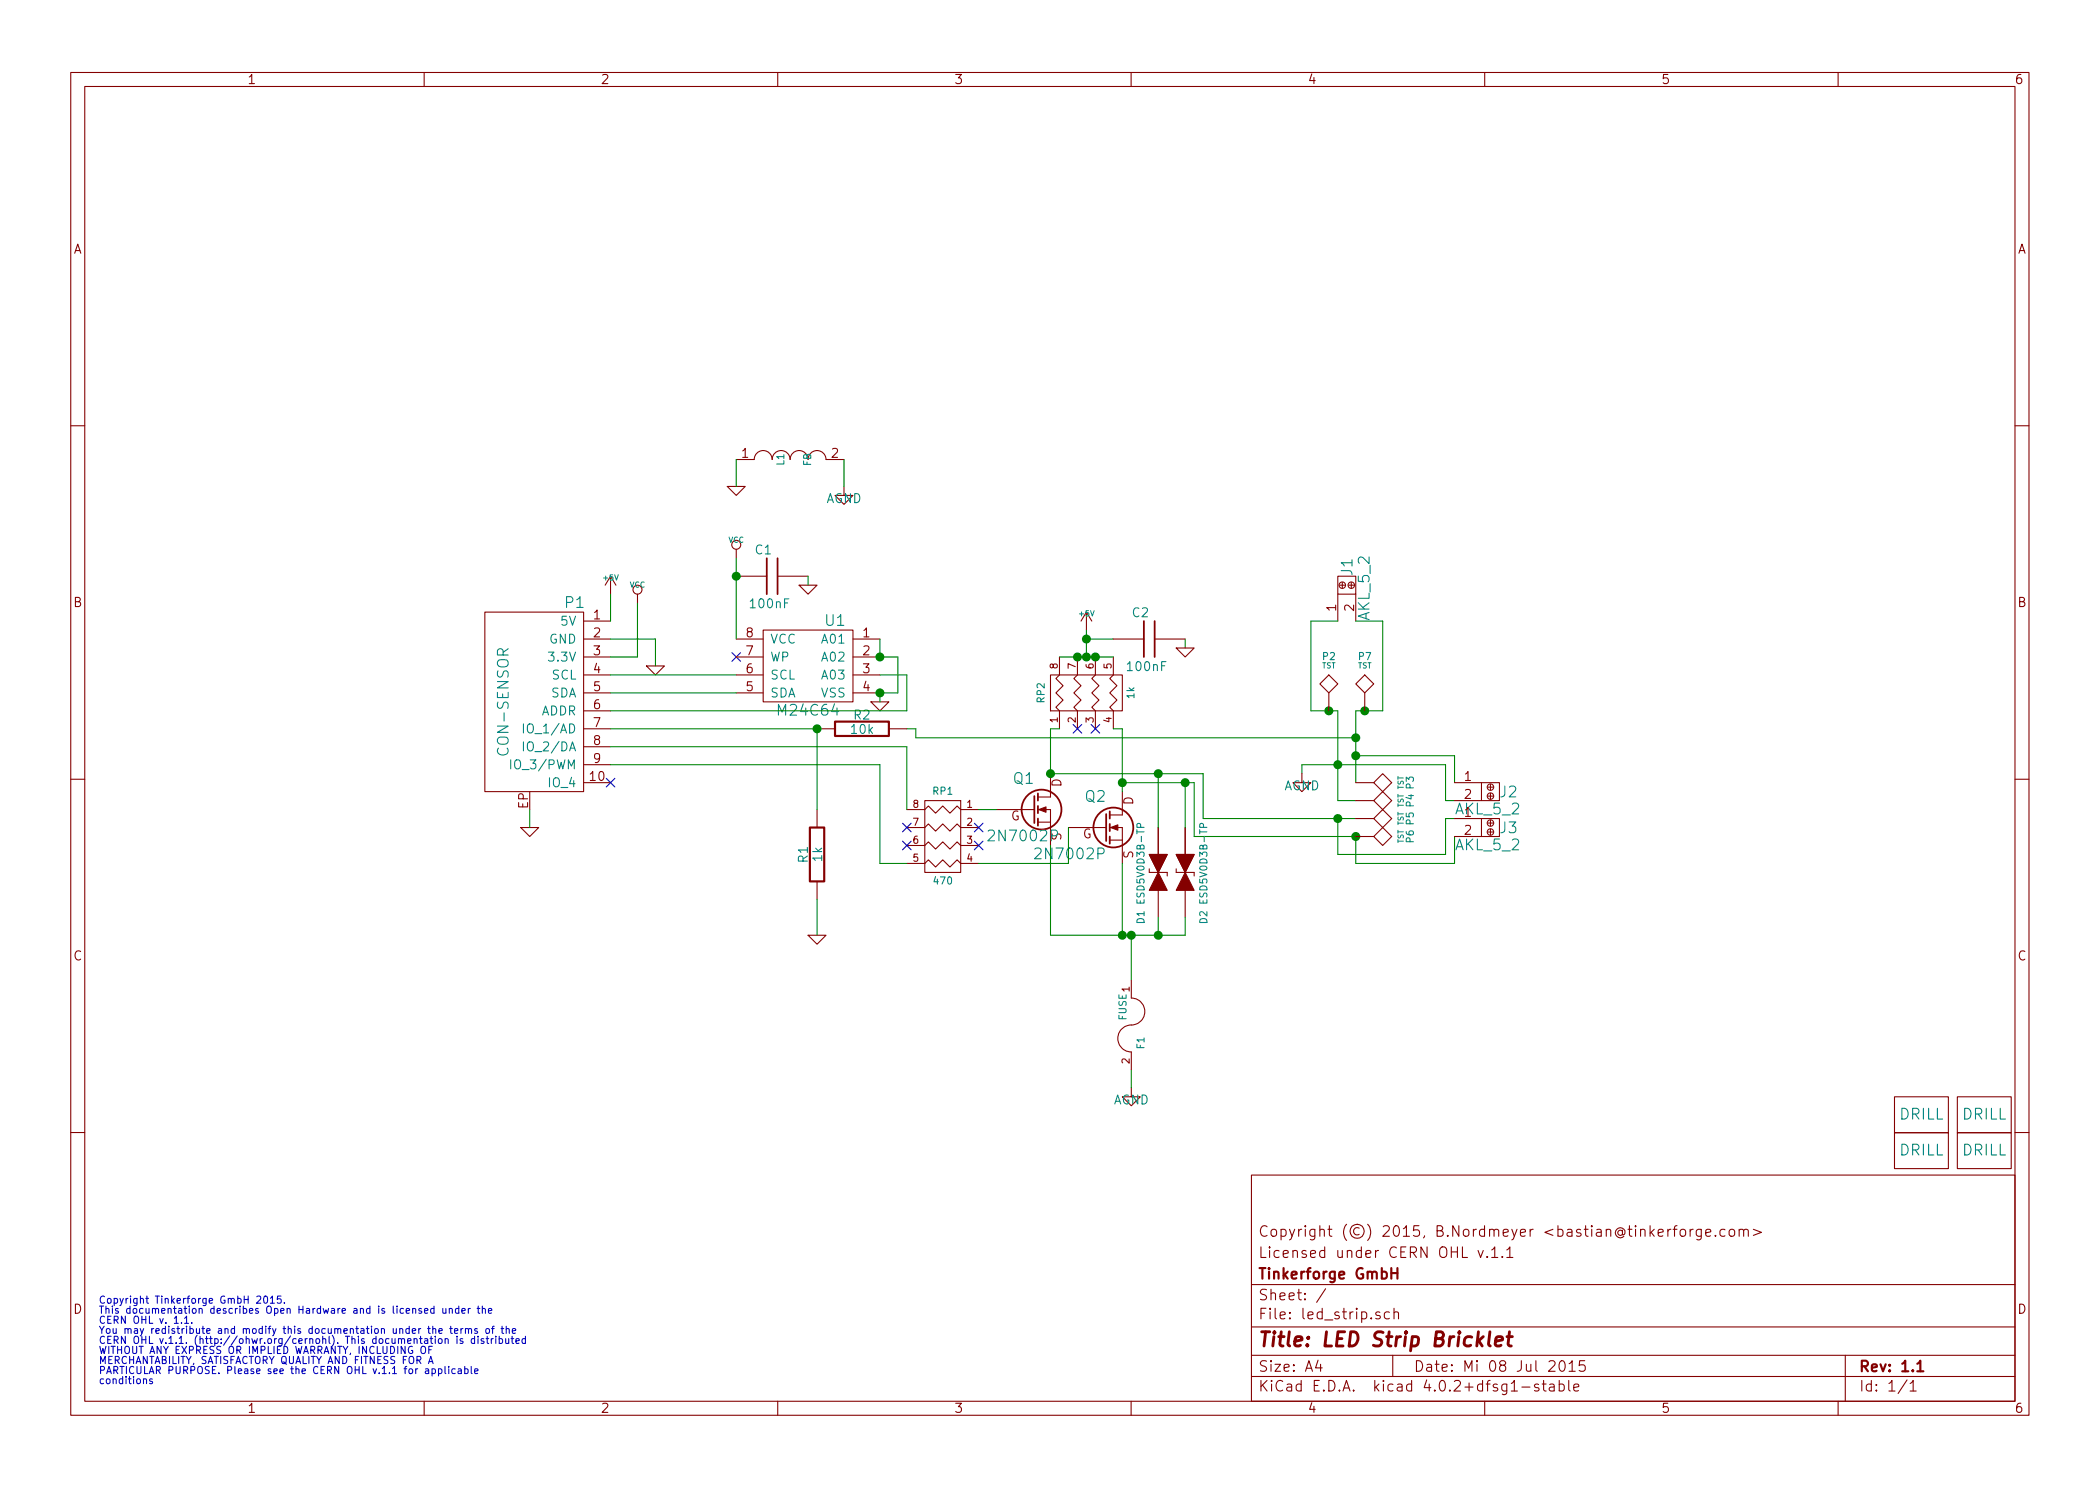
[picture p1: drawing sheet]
EESchema Schematic File Version 2
LIBS:tinkerforge
LIBS:power
LIBS:device
LIBS:transistors
LIBS:conn
LIBS:linear
LIBS:regul
LIBS:74xx
LIBS:cmos4000
LIBS:adc-dac
LIBS:memory
LIBS:xilinx
LIBS:microcontrollers
LIBS:dsp
LIBS:microchip
LIBS:analog_switches
LIBS:motorola
LIBS:texas
LIBS:intel
LIBS:audio
LIBS:interface
LIBS:digital-audio
LIBS:philips
LIBS:display
LIBS:cypress
LIBS:siliconi
LIBS:opto
LIBS:atmel
LIBS:contrib
LIBS:valves
EELAYER 25 0
EELAYER END
$Descr A4 11693 8268
encoding utf-8
Sheet 1 1
Title "LED Strip Bricklet"
Date "Mi 08 Jul 2015"
Rev "1.1"
Comp "Tinkerforge GmbH"
Comment1 "Licensed under CERN OHL v.1.1"
Comment2 "Copyright (©) 2015, B.Nordmeyer <bastian@tinkerforge.com>"
Comment3 ""
Comment4 ""
$EndDescr
NoConn ~ 4100 3650
$Comp
L GND #PWR01
U 1 1
P 4500 3250
F 0 "#PWR01" H 4500 3250 30  0001 C CNN
F 1 "GND" H 4500 3180 30  0001 C CNN
F 2 "" H 4500 3250 60  0001 C CNN
F 3 "" H 4500 3250 60  0001 C CNN
	1    4500 3250
	1    0    0    -1  
$EndComp
$Comp
L VCC #PWR02
U 1 1
P 4100 3100
F 0 "#PWR02" H 4100 3200 30  0001 C CNN
F 1 "VCC" H 4100 3200 30  0000 C CNN
F 2 "" H 4100 3100 60  0001 C CNN
F 3 "" H 4100 3100 60  0001 C CNN
	1    4100 3100
	1    0    0    -1  
$EndComp
$Comp
L GND #PWR03
U 1 1
P 4900 3900
F 0 "#PWR03" H 4900 3900 30  0001 C CNN
F 1 "GND" H 4900 3830 30  0001 C CNN
F 2 "" H 4900 3900 60  0001 C CNN
F 3 "" H 4900 3900 60  0001 C CNN
	1    4900 3900
	1    0    0    -1  
$EndComp
Text Notes 550  7700 0    40   ~ 0
Copyright Tinkerforge GmbH 2015.\nThis documentation describes Open Hardware and is licensed under the\nCERN OHL v. 1.1.\nYou may redistribute and modify this documentation under the terms of the\nCERN OHL v.1.1. (http://ohwr.org/cernohl). This documentation is distributed\nWITHOUT ANY EXPRESS OR IMPLIED WARRANTY, INCLUDING OF\nMERCHANTABILITY, SATISFACTORY QUALITY AND FITNESS FOR A\nPARTICULAR PURPOSE. Please see the CERN OHL v.1.1 for applicable\nconditions\n
$Comp
L DRILL U2
U 1 1
P 10700 6200
F 0 "U2" H 10750 6250 60  0001 C CNN
F 1 "DRILL" H 10700 6200 60  0000 C CNN
F 2 "kicad-libraries:DRILL_NP" H 10700 6200 60  0001 C CNN
F 3 "" H 10700 6200 60  0001 C CNN
	1    10700 6200
	1    0    0    -1  
$EndComp
$Comp
L DRILL U3
U 1 1
P 10700 6400
F 0 "U3" H 10750 6450 60  0001 C CNN
F 1 "DRILL" H 10700 6400 60  0000 C CNN
F 2 "kicad-libraries:DRILL_NP" H 10700 6400 60  0001 C CNN
F 3 "" H 10700 6400 60  0001 C CNN
	1    10700 6400
	1    0    0    -1  
$EndComp
$Comp
L DRILL U5
U 1 1
P 11050 6400
F 0 "U5" H 11100 6450 60  0001 C CNN
F 1 "DRILL" H 11050 6400 60  0000 C CNN
F 2 "kicad-libraries:DRILL_NP" H 11050 6400 60  0001 C CNN
F 3 "" H 11050 6400 60  0001 C CNN
	1    11050 6400
	1    0    0    -1  
$EndComp
$Comp
L DRILL U4
U 1 1
P 11050 6200
F 0 "U4" H 11100 6250 60  0001 C CNN
F 1 "DRILL" H 11050 6200 60  0000 C CNN
F 2 "kicad-libraries:DRILL_NP" H 11050 6200 60  0001 C CNN
F 3 "" H 11050 6200 60  0001 C CNN
	1    11050 6200
	1    0    0    -1  
$EndComp
$Comp
L C C1
U 1 1
P 4300 3200
F 0 "C1" V 4450 3200 50  0000 L CNN
F 1 "100nF" V 4150 3100 50  0000 L CNN
F 2 "kicad-libraries:0603" H 4300 3200 60  0001 C CNN
F 3 "" H 4300 3200 60  0001 C CNN
	1    4300 3200
	0    -1   -1   0   
$EndComp
$Comp
L CAT24C U1
U 1 1
P 4500 3950
F 0 "U1" H 4350 4450 60  0000 C CNN
F 1 "M24C64" H 4500 3950 60  0000 C CNN
F 2 "kicad-libraries:SOIC8" H 4500 3950 60  0001 C CNN
F 3 "" H 4500 3950 60  0001 C CNN
	1    4500 3950
	-1   0    0    -1  
$EndComp
$Comp
L VCC #PWR04
U 1 1
P 3550 3350
F 0 "#PWR04" H 3550 3450 30  0001 C CNN
F 1 "VCC" H 3550 3450 30  0000 C CNN
F 2 "" H 3550 3350 60  0001 C CNN
F 3 "" H 3550 3350 60  0001 C CNN
	1    3550 3350
	1    0    0    -1  
$EndComp
$Comp
L GND #PWR05
U 1 1
P 3650 3700
F 0 "#PWR05" H 3650 3700 30  0001 C CNN
F 1 "GND" H 3650 3630 30  0001 C CNN
F 2 "" H 3650 3700 60  0001 C CNN
F 3 "" H 3650 3700 60  0001 C CNN
	1    3650 3700
	1    0    0    -1  
$EndComp
$Comp
L GND #PWR06
U 1 1
P 2950 4600
F 0 "#PWR06" H 2950 4600 30  0001 C CNN
F 1 "GND" H 2950 4530 30  0001 C CNN
F 2 "" H 2950 4600 60  0001 C CNN
F 3 "" H 2950 4600 60  0001 C CNN
	1    2950 4600
	1    0    0    -1  
$EndComp
$Comp
L CON-SENSOR P1
U 1 1
P 2950 3900
F 0 "P1" H 2700 4450 60  0000 C CNN
F 1 "CON-SENSOR" V 3100 3900 60  0000 C CNN
F 2 "kicad-libraries:CON-SENSOR" H 2950 3900 60  0001 C CNN
F 3 "" H 2950 3900 60  0001 C CNN
	1    2950 3900
	-1   0    0    -1  
$EndComp
$Comp
L R_PACK4 RP1
U 1 1
P 5250 4850
F 0 "RP1" H 5250 5300 40  0000 C CNN
F 1 "470" H 5250 4800 40  0000 C CNN
F 2 "kicad-libraries:4X0603" H 5250 4850 60  0001 C CNN
F 3 "" H 5250 4850 60  0000 C CNN
	1    5250 4850
	-1   0    0    -1  
$EndComp
$Comp
L R R2
U 1 1
P 4800 4050
F 0 "R2" V 4880 4050 50  0000 C CNN
F 1 "10k" V 4800 4050 50  0000 C CNN
F 2 "kicad-libraries:0603" H 4800 4050 60  0001 C CNN
F 3 "" H 4800 4050 60  0000 C CNN
	1    4800 4050
	0    -1   -1   0   
$EndComp
$Comp
L R R1
U 1 1
P 4550 4750
F 0 "R1" V 4630 4750 50  0000 C CNN
F 1 "1k" V 4550 4750 50  0000 C CNN
F 2 "kicad-libraries:0603" H 4550 4750 60  0001 C CNN
F 3 "" H 4550 4750 60  0000 C CNN
	1    4550 4750
	-1   0    0    1   
$EndComp
Wire Wire Line
	4500 3200 4500 3250
Wire Wire Line
	5000 3850 4900 3850
Wire Wire Line
	5000 3850 5000 3650
Wire Wire Line
	5000 3650 4900 3650
Wire Wire Line
	4100 3850 3400 3850
Wire Wire Line
	3550 3350 3550 3650
Wire Wire Line
	3550 3650 3400 3650
Wire Wire Line
	2950 4600 2950 4500
Wire Wire Line
	3400 3550 3650 3550
Wire Wire Line
	3650 3550 3650 3700
Wire Wire Line
	4100 3750 3400 3750
Wire Wire Line
	4900 3850 4900 3900
Wire Wire Line
	4900 3650 4900 3550
Connection ~ 4900 3650
Connection ~ 4900 3850
Wire Wire Line
	4100 3550 4100 3100
Connection ~ 4100 3200
Wire Wire Line
	3400 3950 5050 3950
Wire Wire Line
	5050 3950 5050 3750
Wire Wire Line
	5050 3750 4900 3750
Wire Wire Line
	7450 4450 7550 4450
Wire Wire Line
	7450 3950 7450 4450
Wire Wire Line
	7250 4250 8050 4250
Wire Wire Line
	8050 4250 8050 4450
Wire Wire Line
	8050 4450 8100 4450
Wire Wire Line
	8100 4350 8100 4200
Wire Wire Line
	8100 4200 7550 4200
Wire Wire Line
	7550 3950 7550 4350
Wire Wire Line
	6700 4550 7550 4550
Wire Wire Line
	7450 4550 7450 4750
Wire Wire Line
	7450 4750 8050 4750
Wire Wire Line
	8050 4750 8050 4550
Wire Wire Line
	8050 4550 8100 4550
Wire Wire Line
	7550 4650 7550 4800
Wire Wire Line
	7550 4800 8100 4800
Wire Wire Line
	8100 4800 8100 4650
$Comp
L AKL_5_2 J1
U 1 1
P 7500 3250
F 0 "J1" H 7600 3245 60  0000 C CNN
F 1 "AKL_5_2" H 7485 3150 60  0000 C CNN
F 2 "kicad-libraries:AKL_5_2" H 7500 3250 60  0001 C CNN
F 3 "~" H 7500 3250 60  0000 C CNN
	1    7500 3250
	0    -1   -1   0   
$EndComp
Connection ~ 7550 4200
Connection ~ 7450 4250
Wire Wire Line
	5100 4100 7550 4100
Connection ~ 7550 4100
Wire Wire Line
	4550 4050 3400 4050
$Comp
L GND #PWR07
U 1 1
P 4550 5200
F 0 "#PWR07" H 4550 5200 30  0001 C CNN
F 1 "GND" H 4550 5130 30  0001 C CNN
F 2 "" H 4550 5200 60  0001 C CNN
F 3 "" H 4550 5200 60  0001 C CNN
	1    4550 5200
	1    0    0    -1  
$EndComp
Wire Wire Line
	4550 5000 4550 5200
Wire Wire Line
	4550 4050 4550 4500
Connection ~ 4550 4050
Wire Wire Line
	3400 4150 5050 4150
Wire Wire Line
	3400 4250 4900 4250
Connection ~ 7450 4550
Wire Wire Line
	6650 4650 7550 4650
Wire Wire Line
	4900 4250 4900 4800
Connection ~ 7550 4650
$Comp
L MOSFET_N_CH Q1
U 1 1
P 5750 4500
F 0 "Q1" H 5760 4670 60  0000 R CNN
F 1 "2N7002P" H 5900 4350 60  0000 R CNN
F 2 "kicad-libraries:SOT23GDS" H 5750 4500 60  0001 C CNN
F 3 "" H 5750 4500 60  0000 C CNN
	1    5750 4500
	1    0    0    -1  
$EndComp
$Comp
L MOSFET_N_CH Q2
U 1 1
P 6150 4600
F 0 "Q2" H 6160 4770 60  0000 R CNN
F 1 "2N7002P" H 6160 4450 60  0000 R CNN
F 2 "kicad-libraries:SOT23GDS" H 6150 4600 60  0001 C CNN
F 3 "" H 6150 4600 60  0000 C CNN
	1    6150 4600
	1    0    0    -1  
$EndComp
$Comp
L R_PACK4 RP2
U 1 1
P 6250 3850
F 0 "RP2" H 6250 4300 40  0000 C CNN
F 1 "1k" H 6250 3800 40  0000 C CNN
F 2 "kicad-libraries:4X0603" H 6250 3850 60  0001 C CNN
F 3 "" H 6250 3850 60  0000 C CNN
	1    6250 3850
	0    -1   -1   0   
$EndComp
$Comp
L +5V #PWR08
U 1 1
P 3400 3300
F 0 "#PWR08" H 3400 3390 20  0001 C CNN
F 1 "+5V" H 3400 3390 30  0000 C CNN
F 2 "" H 3400 3300 60  0000 C CNN
F 3 "" H 3400 3300 60  0000 C CNN
	1    3400 3300
	1    0    0    -1  
$EndComp
Wire Wire Line
	3400 3450 3400 3300
$Comp
L +5V #PWR09
U 1 1
P 6050 3500
F 0 "#PWR09" H 6050 3590 20  0001 C CNN
F 1 "+5V" H 6050 3590 30  0000 C CNN
F 2 "" H 6050 3500 60  0000 C CNN
F 3 "" H 6050 3500 60  0000 C CNN
	1    6050 3500
	1    0    0    -1  
$EndComp
Wire Wire Line
	5900 3650 6200 3650
Wire Wire Line
	6050 3500 6050 3650
Connection ~ 6050 3650
Connection ~ 6100 3650
Connection ~ 6000 3650
Wire Wire Line
	6250 4400 6250 4050
Wire Wire Line
	6250 4050 6200 4050
Wire Wire Line
	5850 4300 5850 4050
Wire Wire Line
	5850 4050 5900 4050
Wire Wire Line
	6250 4800 6250 5200
Wire Wire Line
	5850 4300 6700 4300
Wire Wire Line
	6700 4300 6700 4550
Wire Wire Line
	6250 4350 6650 4350
Wire Wire Line
	6650 4350 6650 4650
Connection ~ 6250 4350
Connection ~ 5850 4300
Wire Wire Line
	5050 4050 5100 4050
Wire Wire Line
	5100 4050 5100 4100
Wire Wire Line
	6600 3600 6600 3550
Wire Wire Line
	6050 3550 6200 3550
Connection ~ 6050 3550
Wire Wire Line
	7300 3950 7450 3950
Wire Wire Line
	7550 3950 7700 3950
Wire Wire Line
	7700 3950 7700 3450
Wire Wire Line
	7700 3450 7550 3450
Connection ~ 7600 3950
Wire Wire Line
	7300 3950 7300 3450
Wire Wire Line
	7300 3450 7450 3450
Connection ~ 7400 3950
NoConn ~ 6000 4050
NoConn ~ 6100 4050
NoConn ~ 3400 4350
Wire Wire Line
	7250 4250 7250 4300
$Comp
L TST P2
U 1 1
P 7400 3950
F 0 "P2" H 7400 4250 40  0000 C CNN
F 1 "TST" H 7400 4200 30  0000 C CNN
F 2 "kicad-libraries:SOLDER_PAD2" H 7400 3950 60  0001 C CNN
F 3 "" H 7400 3950 60  0000 C CNN
	1    7400 3950
	1    0    0    -1  
$EndComp
$Comp
L AKL_5_2 J2
U 1 1
P 8300 4400
F 0 "J2" H 8400 4395 60  0000 C CNN
F 1 "AKL_5_2" H 8285 4300 60  0000 C CNN
F 2 "kicad-libraries:AKL_5_2" H 8300 4400 60  0001 C CNN
F 3 "~" H 8300 4400 60  0000 C CNN
	1    8300 4400
	1    0    0    -1  
$EndComp
$Comp
L AKL_5_2 J3
U 1 1
P 8300 4600
F 0 "J3" H 8400 4595 60  0000 C CNN
F 1 "AKL_5_2" H 8285 4500 60  0000 C CNN
F 2 "kicad-libraries:AKL_5_2" H 8300 4600 60  0001 C CNN
F 3 "~" H 8300 4600 60  0000 C CNN
	1    8300 4600
	1    0    0    -1  
$EndComp
$Comp
L TST P7
U 1 1
P 7600 3950
F 0 "P7" H 7600 4250 40  0000 C CNN
F 1 "TST" H 7600 4200 30  0000 C CNN
F 2 "kicad-libraries:SOLDER_PAD2" H 7600 3950 60  0001 C CNN
F 3 "" H 7600 3950 60  0000 C CNN
	1    7600 3950
	1    0    0    -1  
$EndComp
$Comp
L TST P3
U 1 1
P 7550 4350
F 0 "P3" H 7550 4650 40  0000 C CNN
F 1 "TST" H 7550 4600 30  0000 C CNN
F 2 "kicad-libraries:SOLDER_PAD2" H 7550 4350 60  0001 C CNN
F 3 "" H 7550 4350 60  0000 C CNN
	1    7550 4350
	0    1    1    0   
$EndComp
$Comp
L TST P4
U 1 1
P 7550 4450
F 0 "P4" H 7550 4750 40  0000 C CNN
F 1 "TST" H 7550 4700 30  0000 C CNN
F 2 "kicad-libraries:SOLDER_PAD2" H 7550 4450 60  0001 C CNN
F 3 "" H 7550 4450 60  0000 C CNN
	1    7550 4450
	0    1    1    0   
$EndComp
$Comp
L TST P5
U 1 1
P 7550 4550
F 0 "P5" H 7550 4850 40  0000 C CNN
F 1 "TST" H 7550 4800 30  0000 C CNN
F 2 "kicad-libraries:SOLDER_PAD2" H 7550 4550 60  0001 C CNN
F 3 "" H 7550 4550 60  0000 C CNN
	1    7550 4550
	0    1    1    0   
$EndComp
$Comp
L TST P6
U 1 1
P 7550 4650
F 0 "P6" H 7550 4950 40  0000 C CNN
F 1 "TST" H 7550 4900 30  0000 C CNN
F 2 "kicad-libraries:SOLDER_PAD2" H 7550 4650 60  0001 C CNN
F 3 "" H 7550 4650 60  0000 C CNN
	1    7550 4650
	0    1    1    0   
$EndComp
$Comp
L AGND #PWR010
U 1 1
P 4700 2700
F 0 "#PWR010" H 4700 2700 40  0001 C CNN
F 1 "AGND" H 4700 2630 50  0000 C CNN
F 2 "" H 4700 2700 60  0000 C CNN
F 3 "" H 4700 2700 60  0000 C CNN
	1    4700 2700
	1    0    0    -1  
$EndComp
$Comp
L INDUCTOR L1
U 1 1
P 4400 2550
F 0 "L1" V 4350 2550 40  0000 C CNN
F 1 "FB" V 4500 2550 40  0000 C CNN
F 2 "kicad-libraries:0603" H 4400 2550 60  0001 C CNN
F 3 "" H 4400 2550 60  0000 C CNN
	1    4400 2550
	1    0    0    -1  
$EndComp
$Comp
L GND #PWR011
U 1 1
P 4100 2700
F 0 "#PWR011" H 4100 2700 30  0001 C CNN
F 1 "GND" H 4100 2630 30  0001 C CNN
F 2 "" H 4100 2700 60  0001 C CNN
F 3 "" H 4100 2700 60  0001 C CNN
	1    4100 2700
	1    0    0    -1  
$EndComp
Wire Wire Line
	4100 2700 4100 2550
Wire Wire Line
	4700 2700 4700 2550
$Comp
L AGND #PWR012
U 1 1
P 7250 4300
F 0 "#PWR012" H 7250 4300 40  0001 C CNN
F 1 "AGND" H 7250 4230 50  0000 C CNN
F 2 "" H 7250 4300 60  0000 C CNN
F 3 "" H 7250 4300 60  0000 C CNN
	1    7250 4300
	1    0    0    -1  
$EndComp
$Comp
L C C2
U 1 1
P 6400 3550
F 0 "C2" V 6550 3550 50  0000 L CNN
F 1 "100nF" V 6250 3450 50  0000 L CNN
F 2 "kicad-libraries:0603" H 6400 3550 60  0001 C CNN
F 3 "" H 6400 3550 60  0001 C CNN
	1    6400 3550
	0    -1   -1   0   
$EndComp
Wire Wire Line
	5050 4150 5050 4500
Wire Wire Line
	4900 4800 5050 4800
Wire Wire Line
	5450 4800 5950 4800
Wire Wire Line
	5950 4800 5950 4600
Wire Wire Line
	5550 4500 5450 4500
NoConn ~ 5450 4700
NoConn ~ 5450 4600
NoConn ~ 5050 4600
NoConn ~ 5050 4700
$Comp
L FUSE F1
U 1 1
P 6300 5700
F 0 "F1" H 6400 5750 40  0000 C CNN
F 1 "FUSE" H 6200 5650 40  0000 C CNN
F 2 "kicad-libraries:1206" H 6300 5700 60  0001 C CNN
F 3 "" H 6300 5700 60  0000 C CNN
	1    6300 5700
	0    1    1    0   
$EndComp
$Comp
L AGND #PWR013
U 1 1
P 6300 6050
F 0 "#PWR013" H 6300 6050 40  0001 C CNN
F 1 "AGND" H 6300 5980 50  0000 C CNN
F 2 "" H 6300 6050 60  0000 C CNN
F 3 "" H 6300 6050 60  0000 C CNN
	1    6300 6050
	1    0    0    -1  
$EndComp
$Comp
L TVS D1
U 1 1
P 6450 4850
F 0 "D1" H 6700 4750 40  0000 C CNN
F 1 "ESD5V0D3B-TP" H 6400 4750 40  0000 C CNN
F 2 "kicad-libraries:SOD-323" H 6450 4850 60  0001 C CNN
F 3 "" H 6450 4850 60  0000 C CNN
	1    6450 4850
	0    1    1    0   
$EndComp
$Comp
L TVS D2
U 1 1
P 6600 4850
F 0 "D2" H 6850 4950 40  0000 C CNN
F 1 "ESD5V0D3B-TP" H 6550 4950 40  0000 C CNN
F 2 "kicad-libraries:SOD-323" H 6600 4850 60  0001 C CNN
F 3 "" H 6600 4850 60  0000 C CNN
	1    6600 4850
	0    1    1    0   
$EndComp
Wire Wire Line
	6450 4600 6450 4300
Connection ~ 6450 4300
Wire Wire Line
	6600 4600 6600 4350
Connection ~ 6600 4350
Wire Wire Line
	6450 5100 6450 5200
Wire Wire Line
	6600 5100 6600 5200
Wire Wire Line
	5850 4700 5850 5200
Wire Wire Line
	5850 5200 6600 5200
Wire Wire Line
	6300 5450 6300 5200
Connection ~ 6300 5200
Connection ~ 6450 5200
Connection ~ 6250 5200
Wire Wire Line
	6300 6050 6300 5950
$Comp
L GND #PWR?
U 1 1
P 6600 3600
F 0 "#PWR?" H 6600 3600 30  0001 C CNN
F 1 "GND" H 6600 3530 30  0001 C CNN
F 2 "" H 6600 3600 60  0001 C CNN
F 3 "" H 6600 3600 60  0001 C CNN
	1    6600 3600
	1    0    0    -1  
$EndComp
$EndSCHEMATC
